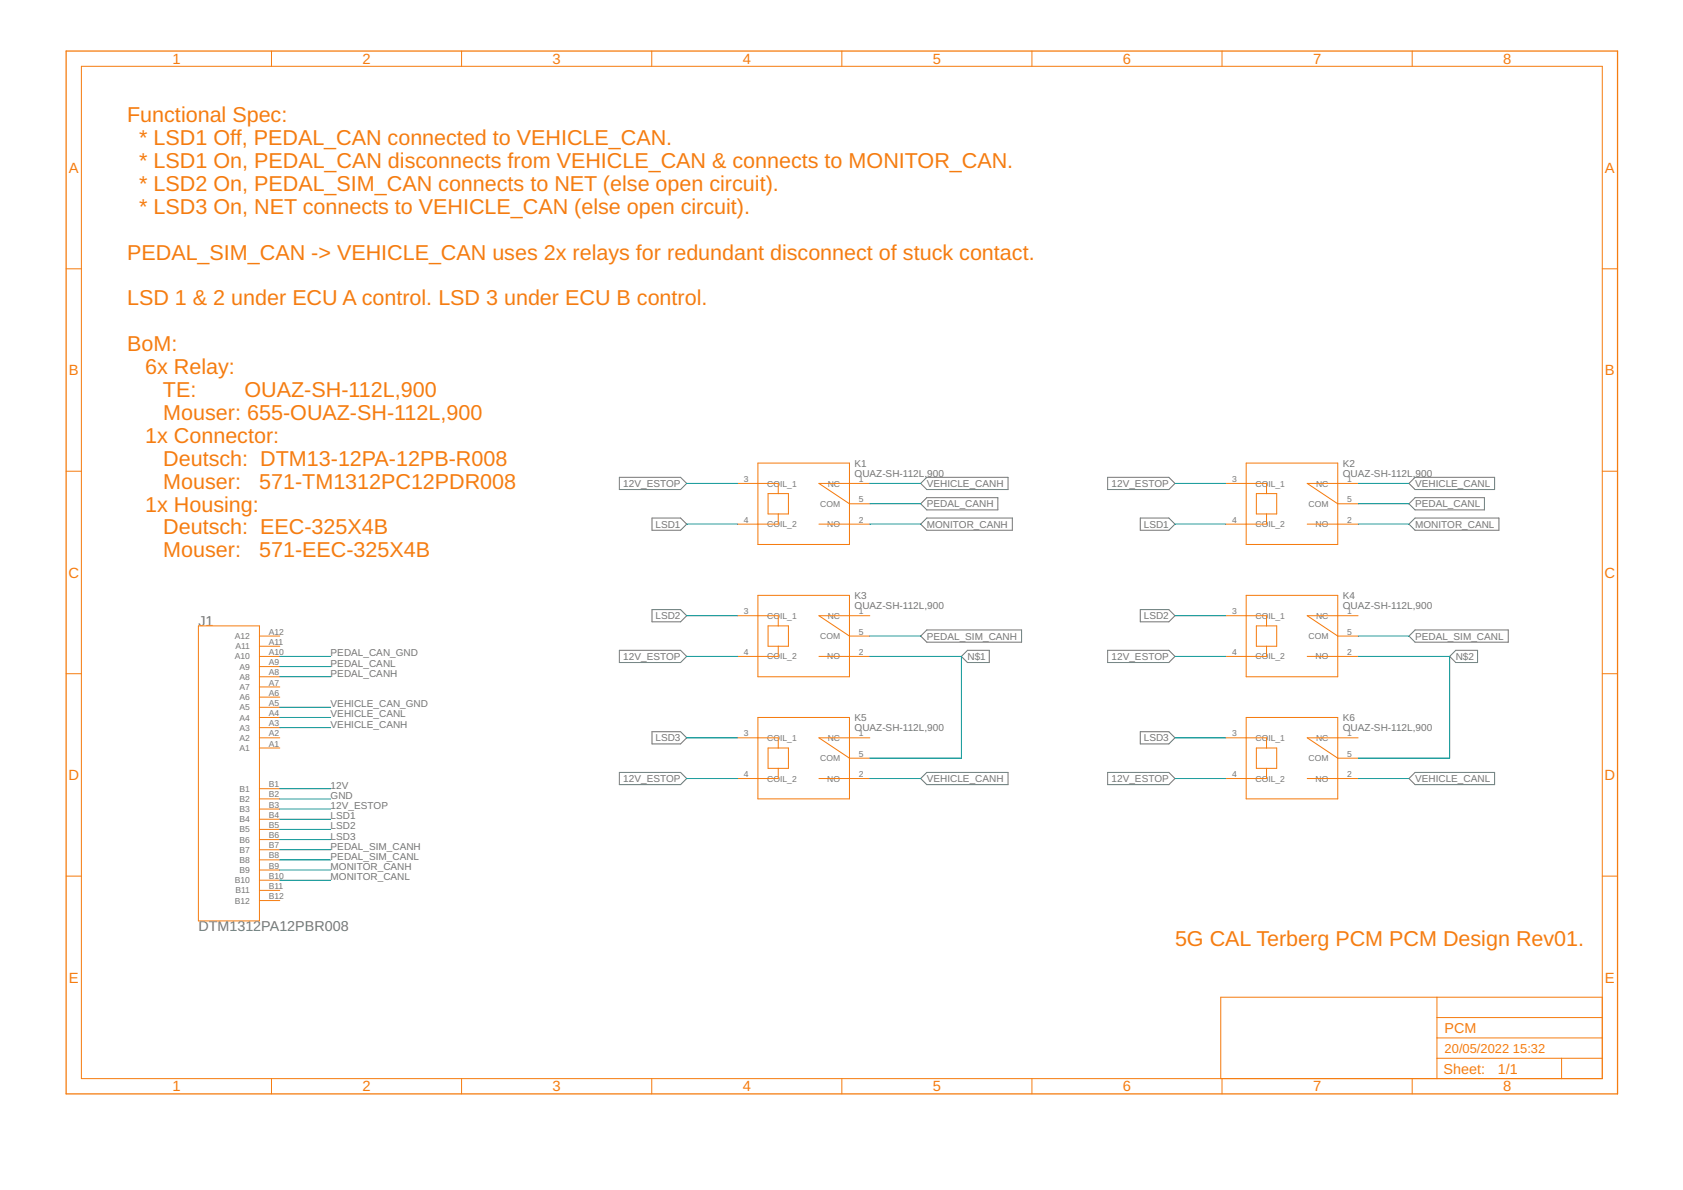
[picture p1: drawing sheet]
<svg xmlns="http://www.w3.org/2000/svg" width="420mm" height="297mm" viewBox="0 0 420 297" stroke-linecap="round" stroke-linejoin="round" font-family="sans-serif">
<g fill="none" stroke="#757575" stroke-width=".25">
<path d="M154.6 119.1h15.3l1.5 1.6-1.5 1.5h-15.3zM276.5 119.1h15.3l1.5 1.6-1.5 1.5h-15.3zM353.3 119.1h19.8v3.1h-19.8l-1.6-1.5zM162.8 129.3h7.1l1.5 1.5-1.5 1.6h-7.1zM229.8 120.7l1.6-1.6h20.3v3.1h-20.3zM229.8 125.8l1.6-1.6h17.7v3.1h-17.7zM229.8 130.8l1.6-1.5h21.3v3.1h-21.3zM284.7 129.3h7.1l1.5 1.5-1.5 1.6h-7.1zM353.3 124.2h17.3v3.1h-17.3l-1.6-1.5zM353.3 129.3h20.9v3.1h-20.9l-1.6-1.6zM162.8 152.2h7.1l1.5 1.5-1.5 1.5h-7.1zM229.8 158.8l1.6-1.6h23.6v3.1h-23.6z"/>
<path d="M284.7 152.2h7.1l1.5 1.5-1.5 1.5h-7.1zM353.3 157.2h23.2v3.1h-23.2l-1.6-1.5zM154.6 162.3h15.3l1.5 1.6-1.5 1.5h-15.3zM240 163.9l1.5-1.6h5.5v3.1h-5.5zM276.5 162.3h15.3l1.5 1.6-1.5 1.5h-15.3zM363.4 162.3h5.5v3.1h-5.5l-1.5-1.5zM154.6 192.8h15.3l1.5 1.5-1.5 1.6h-15.3zM162.8 182.6h7.1l1.5 1.6-1.5 1.5h-7.1zM229.8 194.3l1.6-1.5h20.3v3.1h-20.3zM276.5 192.8h15.3l1.5 1.5-1.5 1.6h-15.3zM284.7 182.6h7.1l1.5 1.6-1.5 1.5h-7.1zM353.3 192.8h19.8v3.1h-19.8l-1.6-1.6z"/>
</g>
<g fill="none" stroke="#f57c10" stroke-width=".25">
<path d="M20.3 16.6h379.7v252.6h-379.7zM67.8 12.7v3.9M115.2 12.7v3.9M162.7 12.7v3.9M210.2 12.7v3.9M257.6 12.7v3.9M305.1 12.7v3.9M352.6 12.7v3.9M16.5 67.1h3.8M400 67.1h3.8M16.5 117.6h3.8M189.2 115.6h22.9v20.3h-22.9z"/>
<path d="M311.1 115.6h22.9v20.3h-22.9zM400 117.6h3.8M184.1 120.7h10.2v2.5M191.7 123.2h5.1v5.1h-5.1zM194.3 128.3v2.5h-10.2M204.4 130.8h12.7M217.1 120.7h-12.7l7.7 5.1h5M306 120.7h10.2v2.5M313.6 123.2h5.1v5.1h-5.1zM316.2 128.3v2.5h-10.2M326.3 130.8h12.7M339 120.7h-12.7l7.7 5.1h5"/>
<path d="M49.5 156.2h15.3v73.7h-15.3zM64.8 158.8h5M184.1 153.7h10.2v2.5M189.2 148.6h22.9v20.3h-22.9zM191.7 156.2h5.1v5.1h-5.1zM217.1 153.7h-12.7l7.7 5.1h5M306 153.7h10.2v2.5M311.1 148.6h22.9v20.3h-22.9zM313.6 156.2h5.1v5.1h-5.1zM339 153.7h-12.7l7.7 5.1h5M16.5 168.2h3.8M64.8 179.1h5"/>
<path d="M64.8 176.6h5M64.8 174h5M64.8 171.5h5M64.8 168.9h5M64.8 166.4h5M64.8 163.9h5M64.8 161.3h5M189.2 179.1h22.9v20.3h-22.9zM194.3 161.3v2.6h-10.2M204.4 163.9h12.7M311.1 179.1h22.9v20.3h-22.9zM316.2 161.3v2.6h-10.2"/>
<path d="M326.3 163.9h12.7M400 168.2h3.8M64.8 186.7h5M64.8 184.2h5M64.8 181.6h5M64.8 196.9h5M64.8 199.4h5M184.1 184.2h10.2v2.5M191.7 186.7h5.1v5.1h-5.1zM194.3 191.8v2.5h-10.2M204.4 194.3h12.7M217.1 184.2h-12.7l7.7 5.1h5"/>
<path d="M306 184.2h10.2v2.5M313.6 186.7h5.1v5.1h-5.1zM316.2 191.8v2.5h-10.2M326.3 194.3h12.7M339 184.2h-12.7l7.7 5.1h5M16.5 218.7h3.8M64.8 202h5M64.8 204.5h5M64.8 207h5M64.8 209.6h5M64.8 212.1h5M64.8 214.6h5"/>
<path d="M64.8 217.2h5M64.8 219.7h5M400 218.7h3.8M64.8 222.2h5M64.8 224.8h5M358.7 248.9v20.3M358.7 259.1h41.3M358.7 254h41.3M400 248.9h-95.2v20.3M67.8 269.2v3.8M115.2 269.2v3.8M162.7 269.2v3.8"/>
<path d="M210.2 269.2v3.8M257.6 269.2v3.8M305.1 269.2v3.8M352.6 269.2v3.8M358.7 264.2h41.3M389.8 264.2v5"/>
</g>
<path d="M16.5 12.7h387.3v260.3h-387.3z" fill="none" stroke="#f57c10" stroke-width=".32"/>
<g fill="none" stroke="#009292" stroke-width=".25">
<path d="M171.4 120.7h12.7M171.4 130.8h12.7M217.1 120.7h12.7M217.1 125.8h12.7M217.1 130.8h12.7M293.3 120.7h12.7M293.3 130.8h12.7M339 120.7h12.7M339 125.8h12.7M339 130.8h12.7M171.4 153.7h12.7M217.1 158.8h12.7"/>
<path d="M293.3 153.7h12.7M339 158.8h12.7M69.8 179.1h12.7M69.8 176.6h12.7M69.8 168.9h12.7M69.8 163.9h12.7M69.8 166.4h12.7M171.4 163.9h12.7M217.1 163.9h22.9v25.4h-22.9M293.3 163.9h12.7M339 163.9h22.9v25.4h-22.9M69.8 181.6h12.7"/>
<path d="M69.8 196.9h12.7M69.8 199.4h12.7M171.4 194.3h12.7M171.4 184.2h12.7M217.1 194.3h12.7M293.3 194.3h12.7M293.3 184.2h12.7M339 194.3h12.7M69.8 202h12.7M69.8 207h12.7M69.8 204.5h12.7M69.8 209.6h12.7"/>
<path d="M69.8 217.2h12.7M69.8 219.7h12.7M69.8 212.1h12.7M69.8 214.6h12.7"/>
</g>
<g font-size="5.4" fill="#f57c10">
<text x="31.7" y="30.5">Functional Spec:</text>
<text x="34.8" y="36.2">* LSD1 Off, PEDAL_CAN connected to VEHICLE_CAN.</text>
<text x="34.8" y="42">* LSD1 On, PEDAL_CAN disconnects from VEHICLE_CAN &amp; connects to MONITOR_CAN.</text>
<text x="34.8" y="47.7">* LSD2 On, PEDAL_SIM_CAN connects to NET (else open circuit).</text>
<text x="34.8" y="53.4">* LSD3 On, NET connects to VEHICLE_CAN (else open circuit).</text>
<text x="31.7" y="64.8">PEDAL_SIM_CAN -&gt; VEHICLE_CAN uses 2x relays for redundant disconnect of stuck contact.</text>
<text x="31.7" y="76.2">LSD 1 &amp; 2 under ECU A control. LSD 3 under ECU B control.</text>
<text x="31.7" y="87.7">BoM:</text>
<text x="36.3" y="93.4">6x Relay:</text>
<text x="40.7" y="99.1">TE:</text>
<text x="61" y="99.1">OUAZ-SH-112L,900</text>
<text x="40.8" y="104.8">Mouser: 655-OUAZ-SH-112L,900</text>
<text x="36.3" y="110.5">1x Connector:</text>
<text x="40.8" y="116.2">Deutsch: DTM13-12PA-12PB-R008</text>
<text x="40.8" y="122">Mouser:</text>
<text x="64.7" y="122">571-TM1312PC12PDR008</text>
<text x="36.3" y="127.7">1x Housing:</text>
<text x="40.8" y="133.4">Deutsch: EEC-325X4B</text>
<text x="40.8" y="139.1">Mouser:</text>
<text x="64.7" y="139.1">571-EEC-325X4B</text>
<text x="293.3" y="236.2">5G CAL Terberg PCM PCM Design Rev01.</text>
</g>
<g font-size="3.7" fill="#f57c10">
<text x="43" y="15.9">1</text>
<text x="90.5" y="15.9">2</text>
<text x="138" y="15.9">3</text>
<text x="185.4" y="15.9">4</text>
<text x="232.9" y="15.9">5</text>
<text x="280.3" y="15.9">6</text>
<text x="327.8" y="15.9">7</text>
<text x="375.3" y="15.9">8</text>
<text x="17.2" y="43.1">A</text>
<text x="400.7" y="43.1">A</text>
<text x="17.2" y="93.7">B</text>
<text x="400.7" y="93.7">B</text>
<text x="17.1" y="144.2">C</text>
<text x="400.6" y="144.2">C</text>
<text x="17.1" y="194.7">D</text>
<text x="400.6" y="194.7">D</text>
<text x="17.2" y="245.3">E</text>
<text x="400.7" y="245.3">E</text>
<text x="43" y="272.4">1</text>
<text x="90.5" y="272.4">2</text>
<text x="138" y="272.4">3</text>
<text x="185.4" y="272.4">4</text>
<text x="232.9" y="272.4">5</text>
<text x="280.3" y="272.4">6</text>
<text x="327.8" y="272.4">7</text>
<text x="375.3" y="272.4">8</text>
</g>
<g font-size="3.6" fill="#757575">
<text x="49.5" y="156.2">J1</text>
<text x="49.5" y="232.4">DTM1312PA12PBR008</text>
</g>
<g font-size="3.6" fill="#f57c10">
<text x="360.6" y="257.8">PCM</text>
<text x="360.4" y="268.1">Sheet:</text>
<text x="374" y="268">1/1</text>
</g>
<g font-size="3.2" fill="#f57c10">
<text x="360.6" y="262.9">20/05/2022</text>
<text x="377.7" y="262.9">15:32</text>
</g>
<g font-size="2.5" fill="#757575">
<text x="213.3" y="119">OUAZ-SH-112L,900</text>
<text x="213.3" y="116.5">K1</text>
<text x="335.2" y="119">OUAZ-SH-112L,900</text>
<text x="335.2" y="116.5">K2</text>
<text x="155.6" y="121.6">12V_ESTOP</text>
<text x="231.4" y="121.6">VEHICLE_CANH</text>
<text x="277.5" y="121.6">12V_ESTOP</text>
<text x="353.3" y="121.6">VEHICLE_CANL</text>
<text x="163.6" y="131.7">LSD1</text>
<text x="231.4" y="126.6">PEDAL_CANH</text>
<text x="231.4" y="131.7">MONITOR_CANH</text>
<text x="285.5" y="131.7">LSD1</text>
<text x="353.3" y="126.6">PEDAL_CANL</text>
<text x="353.3" y="131.7">MONITOR_CANL</text>
<text x="213.3" y="149.5">K3</text>
<text x="335.2" y="149.5">K4</text>
<text x="163.6" y="154.6">LSD2</text>
<text x="213.3" y="152">OUAZ-SH-112L,900</text>
<text x="285.5" y="154.6">LSD2</text>
<text x="335.2" y="152">OUAZ-SH-112L,900</text>
<text x="231.4" y="159.7">PEDAL_SIM_CANH</text>
<text x="353.3" y="159.7">PEDAL_SIM_CANL</text>
<text x="82.5" y="166.4">PEDAL_CANL</text>
<text x="82.5" y="163.8">PEDAL_CAN_GND</text>
<text x="155.6" y="164.7">12V_ESTOP</text>
<text x="241.5" y="164.7">N$1</text>
<text x="277.5" y="164.7">12V_ESTOP</text>
<text x="363.4" y="164.7">N$2</text>
<text x="82.5" y="168.9">PEDAL_CANH</text>
<text x="82.5" y="179.1">VEHICLE_CANL</text>
<text x="82.5" y="176.5">VEHICLE_CAN_GND</text>
<text x="213.3" y="180">K5</text>
<text x="335.2" y="180">K6</text>
<text x="82.5" y="181.6">VEHICLE_CANH</text>
<text x="163.6" y="185.1">LSD3</text>
<text x="213.3" y="182.5">OUAZ-SH-112L,900</text>
<text x="285.5" y="185.1">LSD3</text>
<text x="335.2" y="182.5">OUAZ-SH-112L,900</text>
<text x="82.5" y="196.9">12V</text>
<text x="155.6" y="195.2">12V_ESTOP</text>
<text x="231.4" y="195.2">VEHICLE_CANH</text>
<text x="277.5" y="195.2">12V_ESTOP</text>
<text x="353.3" y="195.2">VEHICLE_CANL</text>
<text x="82.5" y="199.4">GND</text>
<text x="82.5" y="201.9">12V_ESTOP</text>
<text x="82.5" y="207">LSD2</text>
<text x="82.5" y="204.5">LSD1</text>
<text x="82.5" y="209.6">LSD3</text>
<text x="82.5" y="212.1">PEDAL_SIM_CANH</text>
<text x="82.5" y="214.6">PEDAL_SIM_CANL</text>
<text x="82.5" y="217.2">MONITOR_CANH</text>
<text x="82.5" y="219.7">MONITOR_CANL</text>
</g>
<g font-size="2.1" fill="#757575">
<text x="185.7" y="120.3">3</text>
<text x="191.5" y="121.4">CO</text>
<text x="194.8" y="121.4">IL_1</text>
<text x="206.6" y="121.4">NC</text>
<text x="214.4" y="120.3">1</text>
<text x="214.4" y="125.4">5</text>
<text x="307.6" y="120.3">3</text>
<text x="313.5" y="121.4">CO</text>
<text x="316.7" y="121.4">IL_1</text>
<text x="328.5" y="121.4">NC</text>
<text x="336.3" y="120.3">1</text>
<text x="336.3" y="125.4">5</text>
<text x="185.7" y="130.5">4</text>
<text x="191.5" y="131.6">COIL_2</text>
<text x="204.8" y="126.5">COM</text>
<text x="206.5" y="131.6">NO</text>
<text x="214.4" y="130.5">2</text>
<text x="307.6" y="130.5">4</text>
<text x="313.5" y="131.6">COIL_2</text>
<text x="326.7" y="126.5">COM</text>
<text x="328.4" y="131.6">NO</text>
<text x="336.3" y="130.5">2</text>
<text x="185.7" y="153.3">3</text>
<text x="191.5" y="154.5">CO</text>
<text x="194.8" y="154.5">IL_1</text>
<text x="206.6" y="154.5">NC</text>
<text x="214.4" y="153.3">1</text>
<text x="307.6" y="153.3">3</text>
<text x="313.5" y="154.5">CO</text>
<text x="316.7" y="154.5">IL_1</text>
<text x="328.5" y="154.5">NC</text>
<text x="336.3" y="153.3">1</text>
<text x="58.6" y="159.5">A12</text>
<text x="67.1" y="161">A11</text>
<text x="67.1" y="158.4">A12</text>
<text x="204.8" y="159.5">COM</text>
<text x="214.4" y="158.4">5</text>
<text x="326.7" y="159.5">COM</text>
<text x="336.3" y="158.4">5</text>
<text x="58.6" y="164.6">A10</text>
<text x="58.8" y="162.1">A11</text>
<text x="59.8" y="167.2">A9</text>
<text x="67.1" y="166">A9</text>
<text x="67.1" y="163.5">A10</text>
<text x="185.7" y="163.5">4</text>
<text x="191.5" y="164.6">COIL_2</text>
<text x="206.5" y="164.6">NO</text>
<text x="214.4" y="163.5">2</text>
<text x="307.6" y="163.5">4</text>
<text x="313.5" y="164.6">COIL_2</text>
<text x="328.4" y="164.6">NO</text>
<text x="336.3" y="163.5">2</text>
<text x="59.8" y="172.2">A7</text>
<text x="59.8" y="169.7">A8</text>
<text x="67.1" y="173.7">A6</text>
<text x="67.1" y="171.1">A7</text>
<text x="67.1" y="168.6">A8</text>
<text x="59.8" y="179.8">A4</text>
<text x="59.8" y="177.3">A5</text>
<text x="59.8" y="174.8">A6</text>
<text x="67.1" y="178.7">A4</text>
<text x="67.1" y="176.2">A5</text>
<text x="59.8" y="184.9">A2</text>
<text x="59.8" y="182.4">A3</text>
<text x="67.1" y="183.8">A2</text>
<text x="67.1" y="181.3">A3</text>
<text x="185.7" y="183.8">3</text>
<text x="191.5" y="184.9">CO</text>
<text x="194.8" y="184.9">IL_1</text>
<text x="206.6" y="184.9">NC</text>
<text x="214.4" y="183.8">1</text>
<text x="307.6" y="183.8">3</text>
<text x="313.5" y="184.9">CO</text>
<text x="316.7" y="184.9">IL_1</text>
<text x="328.5" y="184.9">NC</text>
<text x="336.3" y="183.8">1</text>
<text x="59.8" y="187.5">A1</text>
<text x="67.1" y="186.3">A1</text>
<text x="204.8" y="190">COM</text>
<text x="214.4" y="188.9">5</text>
<text x="326.7" y="190">COM</text>
<text x="336.3" y="188.9">5</text>
<text x="59.8" y="197.6">B1</text>
<text x="67.1" y="196.5">B1</text>
<text x="185.7" y="194">4</text>
<text x="191.5" y="195.1">COIL_2</text>
<text x="206.5" y="195.1">NO</text>
<text x="214.4" y="194">2</text>
<text x="307.6" y="194">4</text>
<text x="313.5" y="195.1">COIL_2</text>
<text x="328.4" y="195.1">NO</text>
<text x="336.3" y="194">2</text>
<text x="59.8" y="200.2">B2</text>
<text x="59.8" y="202.7">B3</text>
<text x="67.1" y="199">B2</text>
<text x="67.1" y="201.6">B3</text>
<text x="59.8" y="205.2">B4</text>
<text x="59.8" y="207.8">B5</text>
<text x="67.1" y="204.1">B4</text>
<text x="67.1" y="206.7">B5</text>
<text x="67.1" y="209.2">B6</text>
<text x="59.8" y="210.3">B6</text>
<text x="59.8" y="212.9">B7</text>
<text x="59.8" y="215.4">B8</text>
<text x="67.1" y="211.7">B7</text>
<text x="67.1" y="214.3">B8</text>
<text x="58.6" y="220.5">B10</text>
<text x="59.8" y="217.9">B9</text>
<text x="67.1" y="216.8">B9</text>
<text x="67.1" y="219.4">B10</text>
<text x="67.1" y="221.9">B11</text>
<text x="58.6" y="225.6">B12</text>
<text x="58.8" y="223">B11</text>
<text x="67.1" y="224.4">B12</text>
</g>
</svg>
